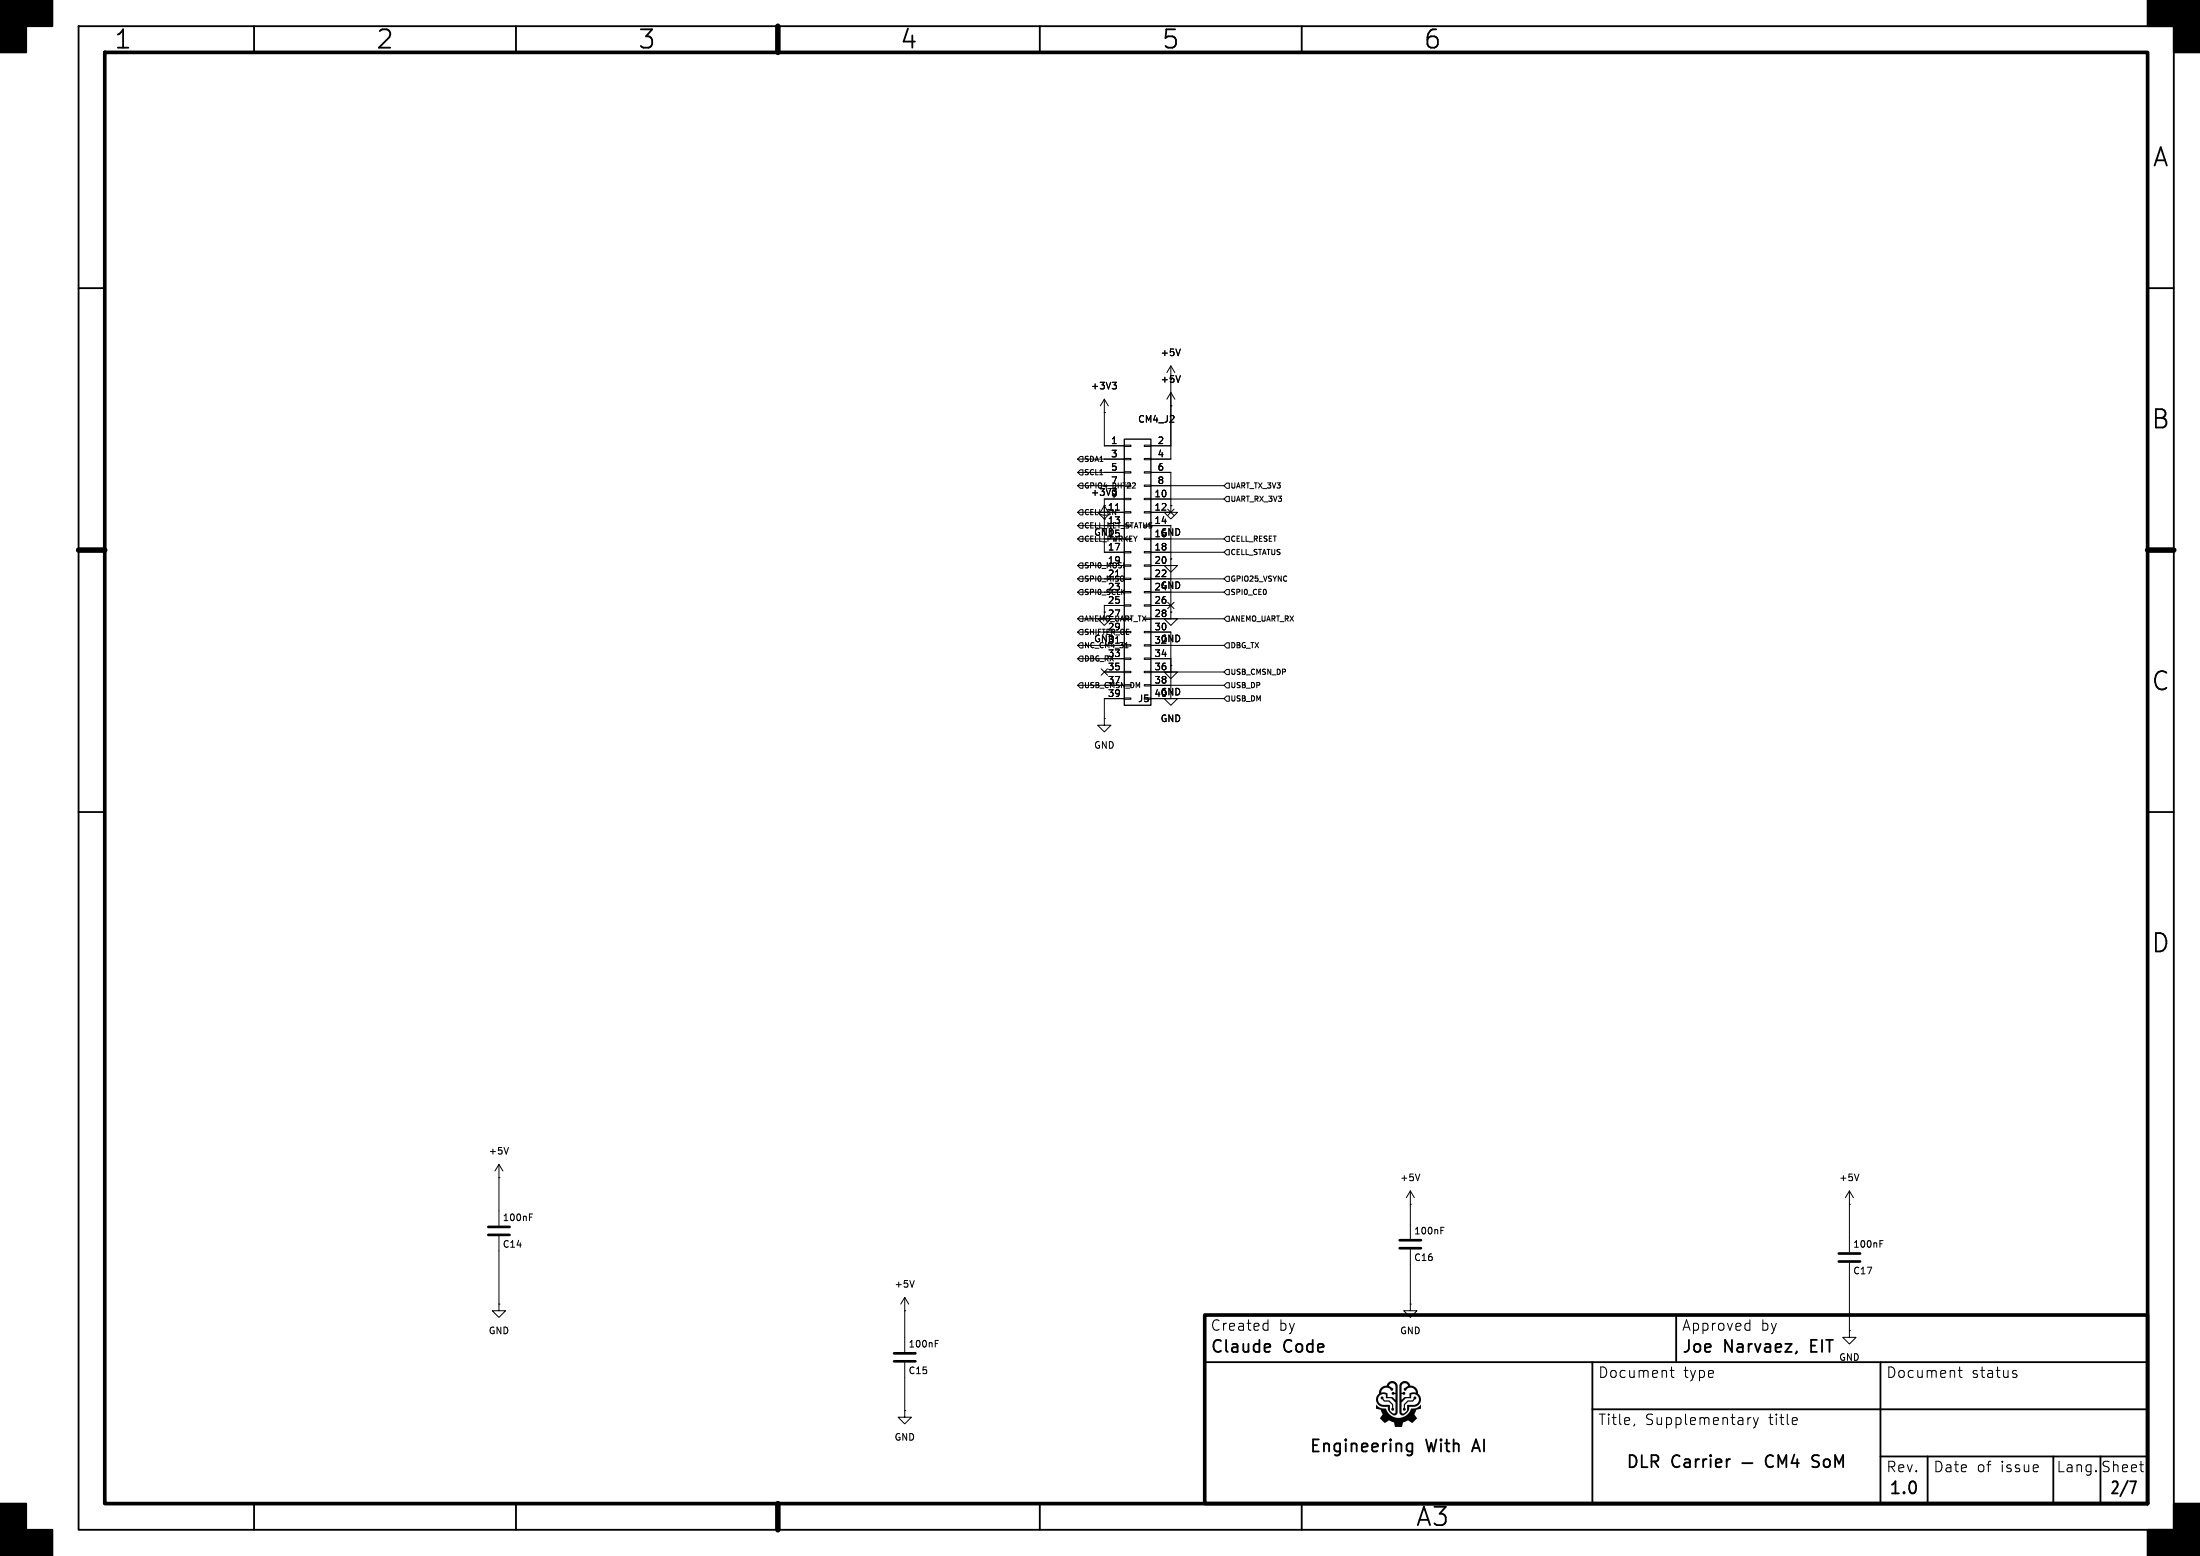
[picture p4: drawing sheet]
(kicad_sch
 (version 20250114)
 (generator "eeschema")
 (generator_version "9.0")
 (paper "A3")
 (title_block
  (title "DLR Carrier — CM4 SoM")
  (rev "1.0")
  (company "Engineering With AI"))
 (lib_symbols
  (symbol "Connector_Generic:Conn_02x20_Odd_Even"
   (pin_names
    (offset 1.016) (hide yes)) (exclude_from_sim no) (in_bom yes) (on_board yes)
   (property "Reference" "J" (at 1.27 25.4 0) (effects (font (size 1.27 1.27))))
   (property "Value" "Conn_02x20_Odd_Even" (at 1.27 -27.94 0) (effects (font (size 1.27 1.27))))
   (property "Footprint" "" (at 0 0 0) (effects (font (size 1.27 1.27)) (hide yes)))
   (property "Datasheet" "~" (at 0 0 0) (effects (font (size 1.27 1.27)) (hide yes)))
   (property "Description" "Generic connector, double row, 02x20, odd/even pin numbering scheme (row 1 odd numbers, row 2 even numbers), script generated (kicad-library-utils/schlib/autogen/connector/)" (at 0 0 0) (effects (font (size 1.27 1.27)) (hide yes)))
   (symbol "Conn_02x20_Odd_Even_1_1"
    (rectangle (start -1.27 24.13) (end 3.81 -26.67) (stroke (width 0.254) (type default)) (fill (type background)))
    (rectangle (start -1.27 22.987) (end 0 22.733) (stroke (width 0.1524) (type default)) (fill (type none)))
    (rectangle (start -1.27 20.447) (end 0 20.193) (stroke (width 0.1524) (type default)) (fill (type none)))
    (rectangle (start -1.27 17.907) (end 0 17.653) (stroke (width 0.1524) (type default)) (fill (type none)))
    (rectangle (start -1.27 15.367) (end 0 15.113) (stroke (width 0.1524) (type default)) (fill (type none)))
    (rectangle (start -1.27 12.827) (end 0 12.573) (stroke (width 0.1524) (type default)) (fill (type none)))
    (rectangle (start -1.27 10.287) (end 0 10.033) (stroke (width 0.1524) (type default)) (fill (type none)))
    (rectangle (start -1.27 7.747) (end 0 7.493) (stroke (width 0.1524) (type default)) (fill (type none)))
    (rectangle (start -1.27 5.207) (end 0 4.953) (stroke (width 0.1524) (type default)) (fill (type none)))
    (rectangle (start -1.27 2.667) (end 0 2.413) (stroke (width 0.1524) (type default)) (fill (type none)))
    (rectangle (start -1.27 0.127) (end 0 -0.127) (stroke (width 0.1524) (type default)) (fill (type none)))
    (rectangle (start -1.27 -2.413) (end 0 -2.667) (stroke (width 0.1524) (type default)) (fill (type none)))
    (rectangle (start -1.27 -4.953) (end 0 -5.207) (stroke (width 0.1524) (type default)) (fill (type none)))
    (rectangle (start -1.27 -7.493) (end 0 -7.747) (stroke (width 0.1524) (type default)) (fill (type none)))
    (rectangle (start -1.27 -10.033) (end 0 -10.287) (stroke (width 0.1524) (type default)) (fill (type none)))
    (rectangle (start -1.27 -12.573) (end 0 -12.827) (stroke (width 0.1524) (type default)) (fill (type none)))
    (rectangle (start -1.27 -15.113) (end 0 -15.367) (stroke (width 0.1524) (type default)) (fill (type none)))
    (rectangle (start -1.27 -17.653) (end 0 -17.907) (stroke (width 0.1524) (type default)) (fill (type none)))
    (rectangle (start -1.27 -20.193) (end 0 -20.447) (stroke (width 0.1524) (type default)) (fill (type none)))
    (rectangle (start -1.27 -22.733) (end 0 -22.987) (stroke (width 0.1524) (type default)) (fill (type none)))
    (rectangle (start -1.27 -25.273) (end 0 -25.527) (stroke (width 0.1524) (type default)) (fill (type none)))
    (rectangle (start 3.81 22.987) (end 2.54 22.733) (stroke (width 0.1524) (type default)) (fill (type none)))
    (rectangle (start 3.81 20.447) (end 2.54 20.193) (stroke (width 0.1524) (type default)) (fill (type none)))
    (rectangle (start 3.81 17.907) (end 2.54 17.653) (stroke (width 0.1524) (type default)) (fill (type none)))
    (rectangle (start 3.81 15.367) (end 2.54 15.113) (stroke (width 0.1524) (type default)) (fill (type none)))
    (rectangle (start 3.81 12.827) (end 2.54 12.573) (stroke (width 0.1524) (type default)) (fill (type none)))
    (rectangle (start 3.81 10.287) (end 2.54 10.033) (stroke (width 0.1524) (type default)) (fill (type none)))
    (rectangle (start 3.81 7.747) (end 2.54 7.493) (stroke (width 0.1524) (type default)) (fill (type none)))
    (rectangle (start 3.81 5.207) (end 2.54 4.953) (stroke (width 0.1524) (type default)) (fill (type none)))
    (rectangle (start 3.81 2.667) (end 2.54 2.413) (stroke (width 0.1524) (type default)) (fill (type none)))
    (rectangle (start 3.81 0.127) (end 2.54 -0.127) (stroke (width 0.1524) (type default)) (fill (type none)))
    (rectangle (start 3.81 -2.413) (end 2.54 -2.667) (stroke (width 0.1524) (type default)) (fill (type none)))
    (rectangle (start 3.81 -4.953) (end 2.54 -5.207) (stroke (width 0.1524) (type default)) (fill (type none)))
    (rectangle (start 3.81 -7.493) (end 2.54 -7.747) (stroke (width 0.1524) (type default)) (fill (type none)))
    (rectangle (start 3.81 -10.033) (end 2.54 -10.287) (stroke (width 0.1524) (type default)) (fill (type none)))
    (rectangle (start 3.81 -12.573) (end 2.54 -12.827) (stroke (width 0.1524) (type default)) (fill (type none)))
    (rectangle (start 3.81 -15.113) (end 2.54 -15.367) (stroke (width 0.1524) (type default)) (fill (type none)))
    (rectangle (start 3.81 -17.653) (end 2.54 -17.907) (stroke (width 0.1524) (type default)) (fill (type none)))
    (rectangle (start 3.81 -20.193) (end 2.54 -20.447) (stroke (width 0.1524) (type default)) (fill (type none)))
    (rectangle (start 3.81 -22.733) (end 2.54 -22.987) (stroke (width 0.1524) (type default)) (fill (type none)))
    (rectangle (start 3.81 -25.273) (end 2.54 -25.527) (stroke (width 0.1524) (type default)) (fill (type none)))
    (pin passive line (at -5.08 22.86 0) (length 3.81) (name "Pin_1" (effects (font (size 1.27 1.27)))) (number "1" (effects (font (size 1.27 1.27)))))
    (pin passive line (at -5.08 20.32 0) (length 3.81) (name "Pin_3" (effects (font (size 1.27 1.27)))) (number "3" (effects (font (size 1.27 1.27)))))
    (pin passive line (at -5.08 17.78 0) (length 3.81) (name "Pin_5" (effects (font (size 1.27 1.27)))) (number "5" (effects (font (size 1.27 1.27)))))
    (pin passive line (at -5.08 15.24 0) (length 3.81) (name "Pin_7" (effects (font (size 1.27 1.27)))) (number "7" (effects (font (size 1.27 1.27)))))
    (pin passive line (at -5.08 12.7 0) (length 3.81) (name "Pin_9" (effects (font (size 1.27 1.27)))) (number "9" (effects (font (size 1.27 1.27)))))
    (pin passive line (at -5.08 10.16 0) (length 3.81) (name "Pin_11" (effects (font (size 1.27 1.27)))) (number "11" (effects (font (size 1.27 1.27)))))
    (pin passive line (at -5.08 7.62 0) (length 3.81) (name "Pin_13" (effects (font (size 1.27 1.27)))) (number "13" (effects (font (size 1.27 1.27)))))
    (pin passive line (at -5.08 5.08 0) (length 3.81) (name "Pin_15" (effects (font (size 1.27 1.27)))) (number "15" (effects (font (size 1.27 1.27)))))
    (pin passive line (at -5.08 2.54 0) (length 3.81) (name "Pin_17" (effects (font (size 1.27 1.27)))) (number "17" (effects (font (size 1.27 1.27)))))
    (pin passive line (at -5.08 0 0) (length 3.81) (name "Pin_19" (effects (font (size 1.27 1.27)))) (number "19" (effects (font (size 1.27 1.27)))))
    (pin passive line (at -5.08 -2.54 0) (length 3.81) (name "Pin_21" (effects (font (size 1.27 1.27)))) (number "21" (effects (font (size 1.27 1.27)))))
    (pin passive line (at -5.08 -5.08 0) (length 3.81) (name "Pin_23" (effects (font (size 1.27 1.27)))) (number "23" (effects (font (size 1.27 1.27)))))
    (pin passive line (at -5.08 -7.62 0) (length 3.81) (name "Pin_25" (effects (font (size 1.27 1.27)))) (number "25" (effects (font (size 1.27 1.27)))))
    (pin passive line (at -5.08 -10.16 0) (length 3.81) (name "Pin_27" (effects (font (size 1.27 1.27)))) (number "27" (effects (font (size 1.27 1.27)))))
    (pin passive line (at -5.08 -12.7 0) (length 3.81) (name "Pin_29" (effects (font (size 1.27 1.27)))) (number "29" (effects (font (size 1.27 1.27)))))
    (pin passive line (at -5.08 -15.24 0) (length 3.81) (name "Pin_31" (effects (font (size 1.27 1.27)))) (number "31" (effects (font (size 1.27 1.27)))))
    (pin passive line (at -5.08 -17.78 0) (length 3.81) (name "Pin_33" (effects (font (size 1.27 1.27)))) (number "33" (effects (font (size 1.27 1.27)))))
    (pin passive line (at -5.08 -20.32 0) (length 3.81) (name "Pin_35" (effects (font (size 1.27 1.27)))) (number "35" (effects (font (size 1.27 1.27)))))
    (pin passive line (at -5.08 -22.86 0) (length 3.81) (name "Pin_37" (effects (font (size 1.27 1.27)))) (number "37" (effects (font (size 1.27 1.27)))))
    (pin passive line (at -5.08 -25.4 0) (length 3.81) (name "Pin_39" (effects (font (size 1.27 1.27)))) (number "39" (effects (font (size 1.27 1.27)))))
    (pin passive line (at 7.62 22.86 180) (length 3.81) (name "Pin_2" (effects (font (size 1.27 1.27)))) (number "2" (effects (font (size 1.27 1.27)))))
    (pin passive line (at 7.62 20.32 180) (length 3.81) (name "Pin_4" (effects (font (size 1.27 1.27)))) (number "4" (effects (font (size 1.27 1.27)))))
    (pin passive line (at 7.62 17.78 180) (length 3.81) (name "Pin_6" (effects (font (size 1.27 1.27)))) (number "6" (effects (font (size 1.27 1.27)))))
    (pin passive line (at 7.62 15.24 180) (length 3.81) (name "Pin_8" (effects (font (size 1.27 1.27)))) (number "8" (effects (font (size 1.27 1.27)))))
    (pin passive line (at 7.62 12.7 180) (length 3.81) (name "Pin_10" (effects (font (size 1.27 1.27)))) (number "10" (effects (font (size 1.27 1.27)))))
    (pin passive line (at 7.62 10.16 180) (length 3.81) (name "Pin_12" (effects (font (size 1.27 1.27)))) (number "12" (effects (font (size 1.27 1.27)))))
    (pin passive line (at 7.62 7.62 180) (length 3.81) (name "Pin_14" (effects (font (size 1.27 1.27)))) (number "14" (effects (font (size 1.27 1.27)))))
    (pin passive line (at 7.62 5.08 180) (length 3.81) (name "Pin_16" (effects (font (size 1.27 1.27)))) (number "16" (effects (font (size 1.27 1.27)))))
    (pin passive line (at 7.62 2.54 180) (length 3.81) (name "Pin_18" (effects (font (size 1.27 1.27)))) (number "18" (effects (font (size 1.27 1.27)))))
    (pin passive line (at 7.62 0 180) (length 3.81) (name "Pin_20" (effects (font (size 1.27 1.27)))) (number "20" (effects (font (size 1.27 1.27)))))
    (pin passive line (at 7.62 -2.54 180) (length 3.81) (name "Pin_22" (effects (font (size 1.27 1.27)))) (number "22" (effects (font (size 1.27 1.27)))))
    (pin passive line (at 7.62 -5.08 180) (length 3.81) (name "Pin_24" (effects (font (size 1.27 1.27)))) (number "24" (effects (font (size 1.27 1.27)))))
    (pin passive line (at 7.62 -7.62 180) (length 3.81) (name "Pin_26" (effects (font (size 1.27 1.27)))) (number "26" (effects (font (size 1.27 1.27)))))
    (pin passive line (at 7.62 -10.16 180) (length 3.81) (name "Pin_28" (effects (font (size 1.27 1.27)))) (number "28" (effects (font (size 1.27 1.27)))))
    (pin passive line (at 7.62 -12.7 180) (length 3.81) (name "Pin_30" (effects (font (size 1.27 1.27)))) (number "30" (effects (font (size 1.27 1.27)))))
    (pin passive line (at 7.62 -15.24 180) (length 3.81) (name "Pin_32" (effects (font (size 1.27 1.27)))) (number "32" (effects (font (size 1.27 1.27)))))
    (pin passive line (at 7.62 -17.78 180) (length 3.81) (name "Pin_34" (effects (font (size 1.27 1.27)))) (number "34" (effects (font (size 1.27 1.27)))))
    (pin passive line (at 7.62 -20.32 180) (length 3.81) (name "Pin_36" (effects (font (size 1.27 1.27)))) (number "36" (effects (font (size 1.27 1.27)))))
    (pin passive line (at 7.62 -22.86 180) (length 3.81) (name "Pin_38" (effects (font (size 1.27 1.27)))) (number "38" (effects (font (size 1.27 1.27)))))
    (pin passive line (at 7.62 -25.4 180) (length 3.81) (name "Pin_40" (effects (font (size 1.27 1.27)))) (number "40" (effects (font (size 1.27 1.27))))))
   (embedded_fonts no))
  (symbol "Device:C"
   (pin_numbers (hide yes))
   (pin_names
    (offset 0.254)) (exclude_from_sim no) (in_bom yes) (on_board yes)
   (property "Reference" "C" (at 0.635 2.54 0) (effects (font (size 1.27 1.27)) (justify left)))
   (property "Value" "C" (at 0.635 -2.54 0) (effects (font (size 1.27 1.27)) (justify left)))
   (property "Footprint" "" (at 0.9652 -3.81 0) (effects (font (size 1.27 1.27)) (hide yes)))
   (property "Datasheet" "~" (at 0 0 0) (effects (font (size 1.27 1.27)) (hide yes)))
   (property "Description" "Unpolarized capacitor" (at 0 0 0) (effects (font (size 1.27 1.27)) (hide yes)))
   (symbol "C_0_1"
    (polyline (pts (xy -2.032 0.762) (xy 2.032 0.762)) (stroke (width 0.508) (type default)) (fill (type none)))
    (polyline (pts (xy -2.032 -0.762) (xy 2.032 -0.762)) (stroke (width 0.508) (type default)) (fill (type none))))
   (symbol "C_1_1"
    (pin passive line (at 0 3.81 270) (length 2.794) (name "~" (effects (font (size 1.27 1.27)))) (number "1" (effects (font (size 1.27 1.27)))))
    (pin passive line (at 0 -3.81 90) (length 2.794) (name "~" (effects (font (size 1.27 1.27)))) (number "2" (effects (font (size 1.27 1.27))))))
   (embedded_fonts no))
  (symbol "power:+3V3"
   (power)
   (pin_numbers (hide yes))
   (pin_names
    (offset 0) (hide yes)) (exclude_from_sim no) (in_bom yes) (on_board yes)
   (property "Reference" "#PWR" (at 0 -3.81 0) (effects (font (size 1.27 1.27)) (hide yes)))
   (property "Value" "+3V3" (at 0 3.556 0) (effects (font (size 1.27 1.27))))
   (property "Footprint" "" (at 0 0 0) (effects (font (size 1.27 1.27)) (hide yes)))
   (property "Datasheet" "" (at 0 0 0) (effects (font (size 1.27 1.27)) (hide yes)))
   (property "Description" "Power symbol creates a global label with name \"+3V3\"" (at 0 0 0) (effects (font (size 1.27 1.27)) (hide yes)))
   (symbol "+3V3_0_1"
    (polyline (pts (xy -0.762 1.27) (xy 0 2.54)) (stroke (width 0) (type default)) (fill (type none)))
    (polyline (pts (xy 0 2.54) (xy 0.762 1.27)) (stroke (width 0) (type default)) (fill (type none)))
    (polyline (pts (xy 0 0) (xy 0 2.54)) (stroke (width 0) (type default)) (fill (type none))))
   (symbol "+3V3_1_1"
    (pin power_in line (at 0 0 90) (length 0) (name "~" (effects (font (size 1.27 1.27)))) (number "1" (effects (font (size 1.27 1.27))))))
   (embedded_fonts no))
  (symbol "power:+5V"
   (power)
   (pin_numbers (hide yes))
   (pin_names
    (offset 0) (hide yes)) (exclude_from_sim no) (in_bom yes) (on_board yes)
   (property "Reference" "#PWR" (at 0 -3.81 0) (effects (font (size 1.27 1.27)) (hide yes)))
   (property "Value" "+5V" (at 0 3.556 0) (effects (font (size 1.27 1.27))))
   (property "Footprint" "" (at 0 0 0) (effects (font (size 1.27 1.27)) (hide yes)))
   (property "Datasheet" "" (at 0 0 0) (effects (font (size 1.27 1.27)) (hide yes)))
   (property "Description" "Power symbol creates a global label with name \"+5V\"" (at 0 0 0) (effects (font (size 1.27 1.27)) (hide yes)))
   (symbol "+5V_0_1"
    (polyline (pts (xy -0.762 1.27) (xy 0 2.54)) (stroke (width 0) (type default)) (fill (type none)))
    (polyline (pts (xy 0 2.54) (xy 0.762 1.27)) (stroke (width 0) (type default)) (fill (type none)))
    (polyline (pts (xy 0 0) (xy 0 2.54)) (stroke (width 0) (type default)) (fill (type none))))
   (symbol "+5V_1_1"
    (pin power_in line (at 0 0 90) (length 0) (name "~" (effects (font (size 1.27 1.27)))) (number "1" (effects (font (size 1.27 1.27))))))
   (embedded_fonts no))
  (symbol "power:GND"
   (power)
   (pin_numbers (hide yes))
   (pin_names
    (offset 0) (hide yes)) (exclude_from_sim no) (in_bom yes) (on_board yes)
   (property "Reference" "#PWR" (at 0 -6.35 0) (effects (font (size 1.27 1.27)) (hide yes)))
   (property "Value" "GND" (at 0 -3.81 0) (effects (font (size 1.27 1.27))))
   (property "Footprint" "" (at 0 0 0) (effects (font (size 1.27 1.27)) (hide yes)))
   (property "Datasheet" "" (at 0 0 0) (effects (font (size 1.27 1.27)) (hide yes)))
   (property "Description" "Power symbol creates a global label with name \"GND\" , ground" (at 0 0 0) (effects (font (size 1.27 1.27)) (hide yes)))
   (symbol "GND_0_1"
    (polyline (pts (xy 0 0) (xy 0 -1.27) (xy 1.27 -1.27) (xy 0 -2.54) (xy -1.27 -1.27) (xy 0 -1.27)) (stroke (width 0) (type default)) (fill (type none))))
   (symbol "GND_1_1"
    (pin power_in line (at 0 0 270) (length 0) (name "~" (effects (font (size 1.27 1.27)))) (number "1" (effects (font (size 1.27 1.27))))))
   (embedded_fonts no)))
 (symbol
  (lib_id "Connector_Generic:Conn_02x20_Odd_Even")
  (at 215.9 107.95 0)
  (unit 1)
  (exclude_from_sim no)
  (in_bom yes)
  (on_board yes)
  (dnp no)
  (fields_autoplaced no)
  (property "Reference" "J5" (at 217.17 133.35 0.0000) (effects (font (size 1.27 1.27)) (justify left)))
  (property "Value" "CM4_J2" (at 217.17 80.01 0.0000) (effects (font (size 1.27 1.27)) (justify left)))
  (property "Footprint" "Connector_Hirose_DF40:Hirose_DF40HC(3.0)-40DS-0.4V_2x20_P0.4mm" (at 215.9 107.95 0.0000) (effects (font (size 1.27 1.27)) (hide yes)))
  (pin "1")
  (pin "3")
  (pin "5")
  (pin "7")
  (pin "9")
  (pin "11")
  (pin "13")
  (pin "15")
  (pin "17")
  (pin "19")
  (pin "21")
  (pin "23")
  (pin "25")
  (pin "27")
  (pin "29")
  (pin "31")
  (pin "33")
  (pin "35")
  (pin "37")
  (pin "39")
  (pin "2")
  (pin "4")
  (pin "6")
  (pin "8")
  (pin "10")
  (pin "12")
  (pin "14")
  (pin "16")
  (pin "18")
  (pin "20")
  (pin "22")
  (pin "24")
  (pin "26")
  (pin "28")
  (pin "30")
  (pin "32")
  (pin "34")
  (pin "36")
  (pin "38")
  (pin "40"))
 (symbol
  (lib_id "Device:C")
  (at 95.25 234.95 0)
  (unit 1)
  (exclude_from_sim no)
  (in_bom yes)
  (on_board yes)
  (dnp no)
  (fields_autoplaced no)
  (property "Reference" "C14" (at 95.885 237.49 0.0000) (effects (font (size 1.27 1.27)) (justify left)))
  (property "Value" "100nF" (at 95.885 232.41 0.0000) (effects (font (size 1.27 1.27)) (justify left)))
  (property "Footprint" "Capacitor_SMD:C_0402_1005Metric" (at 96.2152 231.14 0.0000) (effects (font (size 1.27 1.27)) (hide yes)))
  (pin "1")
  (pin "2"))
 (symbol
  (lib_id "Device:C")
  (at 172.72 259.08 0)
  (unit 1)
  (exclude_from_sim no)
  (in_bom yes)
  (on_board yes)
  (dnp no)
  (fields_autoplaced no)
  (property "Reference" "C15" (at 173.355 261.62 0.0000) (effects (font (size 1.27 1.27)) (justify left)))
  (property "Value" "100nF" (at 173.355 256.54 0.0000) (effects (font (size 1.27 1.27)) (justify left)))
  (property "Footprint" "Capacitor_SMD:C_0402_1005Metric" (at 173.6852 255.27 0.0000) (effects (font (size 1.27 1.27)) (hide yes)))
  (pin "1")
  (pin "2"))
 (symbol
  (lib_id "Device:C")
  (at 269.24 237.49 0)
  (unit 1)
  (exclude_from_sim no)
  (in_bom yes)
  (on_board yes)
  (dnp no)
  (fields_autoplaced no)
  (property "Reference" "C16" (at 269.875 240.03 0.0000) (effects (font (size 1.27 1.27)) (justify left)))
  (property "Value" "100nF" (at 269.875 234.95 0.0000) (effects (font (size 1.27 1.27)) (justify left)))
  (property "Footprint" "Capacitor_SMD:C_0402_1005Metric" (at 270.2052 233.68 0.0000) (effects (font (size 1.27 1.27)) (hide yes)))
  (pin "1")
  (pin "2"))
 (symbol
  (lib_id "Device:C")
  (at 353.06 240.03 0)
  (unit 1)
  (exclude_from_sim no)
  (in_bom yes)
  (on_board yes)
  (dnp no)
  (fields_autoplaced no)
  (property "Reference" "C17" (at 353.695 242.57 0.0000) (effects (font (size 1.27 1.27)) (justify left)))
  (property "Value" "100nF" (at 353.695 237.49 0.0000) (effects (font (size 1.27 1.27)) (justify left)))
  (property "Footprint" "Capacitor_SMD:C_0402_1005Metric" (at 354.0252 236.22 0.0000) (effects (font (size 1.27 1.27)) (hide yes)))
  (pin "1")
  (pin "2"))
 (symbol
  (lib_id "power:+3V3")
  (at 210.82 78.74 0)
  (unit 1)
  (exclude_from_sim no)
  (in_bom yes)
  (on_board yes)
  (dnp no)
  (fields_autoplaced no)
  (property "Reference" "#PWR001" (at 210.82 74.93 0.0000) (effects (font (size 1.27 1.27)) (justify left) (hide yes)))
  (property "Value" "+3V3" (at 210.82 73.66 0) (effects (font (size 1.27 1.27))))
  (pin "1"))
 (symbol
  (lib_id "power:+3V3")
  (at 210.82 99.06 0)
  (unit 1)
  (exclude_from_sim no)
  (in_bom yes)
  (on_board yes)
  (dnp no)
  (fields_autoplaced no)
  (property "Reference" "#PWR002" (at 210.82 95.25 0.0000) (effects (font (size 1.27 1.27)) (justify left) (hide yes)))
  (property "Value" "+3V3" (at 210.82 93.98 0) (effects (font (size 1.27 1.27))))
  (pin "1"))
 (symbol
  (lib_id "power:+5V")
  (at 95.25 224.79 0)
  (unit 1)
  (exclude_from_sim no)
  (in_bom yes)
  (on_board yes)
  (dnp no)
  (fields_autoplaced no)
  (property "Reference" "#PWR003" (at 95.25 220.98 0.0000) (effects (font (size 1.27 1.27)) (justify left) (hide yes)))
  (property "Value" "+5V" (at 95.25 219.71 0) (effects (font (size 1.27 1.27))))
  (pin "1"))
 (symbol
  (lib_id "power:+5V")
  (at 172.72 250.19 0)
  (unit 1)
  (exclude_from_sim no)
  (in_bom yes)
  (on_board yes)
  (dnp no)
  (fields_autoplaced no)
  (property "Reference" "#PWR004" (at 172.72 246.38 0.0000) (effects (font (size 1.27 1.27)) (justify left) (hide yes)))
  (property "Value" "+5V" (at 172.72 245.11 0) (effects (font (size 1.27 1.27))))
  (pin "1"))
 (symbol
  (lib_id "power:+5V")
  (at 269.24 229.87 0)
  (unit 1)
  (exclude_from_sim no)
  (in_bom yes)
  (on_board yes)
  (dnp no)
  (fields_autoplaced no)
  (property "Reference" "#PWR005" (at 269.24 226.06 0.0000) (effects (font (size 1.27 1.27)) (justify left) (hide yes)))
  (property "Value" "+5V" (at 269.24 224.79 0) (effects (font (size 1.27 1.27))))
  (pin "1"))
 (symbol
  (lib_id "power:+5V")
  (at 353.06 229.87 0)
  (unit 1)
  (exclude_from_sim no)
  (in_bom yes)
  (on_board yes)
  (dnp no)
  (fields_autoplaced no)
  (property "Reference" "#PWR006" (at 353.06 226.06 0.0000) (effects (font (size 1.27 1.27)) (justify left) (hide yes)))
  (property "Value" "+5V" (at 353.06 224.79 0) (effects (font (size 1.27 1.27))))
  (pin "1"))
 (symbol
  (lib_id "power:+5V")
  (at 223.52 72.39 0)
  (unit 1)
  (exclude_from_sim no)
  (in_bom yes)
  (on_board yes)
  (dnp no)
  (fields_autoplaced no)
  (property "Reference" "#PWR007" (at 223.52 68.58 0.0000) (effects (font (size 1.27 1.27)) (justify left) (hide yes)))
  (property "Value" "+5V" (at 223.52 67.31 0) (effects (font (size 1.27 1.27))))
  (pin "1"))
 (symbol
  (lib_id "power:+5V")
  (at 223.52 77.47 0)
  (unit 1)
  (exclude_from_sim no)
  (in_bom yes)
  (on_board yes)
  (dnp no)
  (fields_autoplaced no)
  (property "Reference" "#PWR008" (at 223.52 73.66 0.0000) (effects (font (size 1.27 1.27)) (justify left) (hide yes)))
  (property "Value" "+5V" (at 223.52 72.39 0) (effects (font (size 1.27 1.27))))
  (pin "1"))
 (symbol
  (lib_id "power:GND")
  (at 95.25 248.92 0)
  (unit 1)
  (exclude_from_sim no)
  (in_bom yes)
  (on_board yes)
  (dnp no)
  (fields_autoplaced no)
  (property "Reference" "#PWR009" (at 95.25 242.57 0.0000) (effects (font (size 1.27 1.27)) (justify left) (hide yes)))
  (property "Value" "GND" (at 95.25 254 0) (effects (font (size 1.27 1.27))))
  (pin "1"))
 (symbol
  (lib_id "power:GND")
  (at 172.72 269.24 0)
  (unit 1)
  (exclude_from_sim no)
  (in_bom yes)
  (on_board yes)
  (dnp no)
  (fields_autoplaced no)
  (property "Reference" "#PWR010" (at 172.72 262.89 0.0000) (effects (font (size 1.27 1.27)) (justify left) (hide yes)))
  (property "Value" "GND" (at 172.72 274.32 0) (effects (font (size 1.27 1.27))))
  (pin "1"))
 (symbol
  (lib_id "power:GND")
  (at 269.24 248.92 0)
  (unit 1)
  (exclude_from_sim no)
  (in_bom yes)
  (on_board yes)
  (dnp no)
  (fields_autoplaced no)
  (property "Reference" "#PWR011" (at 269.24 242.57 0.0000) (effects (font (size 1.27 1.27)) (justify left) (hide yes)))
  (property "Value" "GND" (at 269.24 254 0) (effects (font (size 1.27 1.27))))
  (pin "1"))
 (symbol
  (lib_id "power:GND")
  (at 353.06 254 0)
  (unit 1)
  (exclude_from_sim no)
  (in_bom yes)
  (on_board yes)
  (dnp no)
  (fields_autoplaced no)
  (property "Reference" "#PWR012" (at 353.06 247.65 0.0000) (effects (font (size 1.27 1.27)) (justify left) (hide yes)))
  (property "Value" "GND" (at 353.06 259.08 0) (effects (font (size 1.27 1.27))))
  (pin "1"))
 (symbol
  (lib_id "power:GND")
  (at 223.52 106.68 0)
  (unit 1)
  (exclude_from_sim no)
  (in_bom yes)
  (on_board yes)
  (dnp no)
  (fields_autoplaced no)
  (property "Reference" "#PWR013" (at 223.52 100.33 0.0000) (effects (font (size 1.27 1.27)) (justify left) (hide yes)))
  (property "Value" "GND" (at 223.52 111.76 0) (effects (font (size 1.27 1.27))))
  (pin "1"))
 (symbol
  (lib_id "power:GND")
  (at 223.52 116.84 0)
  (unit 1)
  (exclude_from_sim no)
  (in_bom yes)
  (on_board yes)
  (dnp no)
  (fields_autoplaced no)
  (property "Reference" "#PWR014" (at 223.52 110.49 0.0000) (effects (font (size 1.27 1.27)) (justify left) (hide yes)))
  (property "Value" "GND" (at 223.52 121.92 0) (effects (font (size 1.27 1.27))))
  (pin "1"))
 (symbol
  (lib_id "power:GND")
  (at 210.82 116.84 0)
  (unit 1)
  (exclude_from_sim no)
  (in_bom yes)
  (on_board yes)
  (dnp no)
  (fields_autoplaced no)
  (property "Reference" "#PWR015" (at 210.82 110.49 0.0000) (effects (font (size 1.27 1.27)) (justify left) (hide yes)))
  (property "Value" "GND" (at 210.82 121.92 0) (effects (font (size 1.27 1.27))))
  (pin "1"))
 (symbol
  (lib_id "power:GND")
  (at 223.52 127 0)
  (unit 1)
  (exclude_from_sim no)
  (in_bom yes)
  (on_board yes)
  (dnp no)
  (fields_autoplaced no)
  (property "Reference" "#PWR016" (at 223.52 120.65 0.0000) (effects (font (size 1.27 1.27)) (justify left) (hide yes)))
  (property "Value" "GND" (at 223.52 132.08 0) (effects (font (size 1.27 1.27))))
  (pin "1"))
 (symbol
  (lib_id "power:GND")
  (at 223.52 132.08 0)
  (unit 1)
  (exclude_from_sim no)
  (in_bom yes)
  (on_board yes)
  (dnp no)
  (fields_autoplaced no)
  (property "Reference" "#PWR017" (at 223.52 125.73 0.0000) (effects (font (size 1.27 1.27)) (justify left) (hide yes)))
  (property "Value" "GND" (at 223.52 137.16 0) (effects (font (size 1.27 1.27))))
  (pin "1"))
 (symbol
  (lib_id "power:GND")
  (at 210.82 137.16 0)
  (unit 1)
  (exclude_from_sim no)
  (in_bom yes)
  (on_board yes)
  (dnp no)
  (fields_autoplaced no)
  (property "Reference" "#PWR018" (at 210.82 130.81 0.0000) (effects (font (size 1.27 1.27)) (justify left) (hide yes)))
  (property "Value" "GND" (at 210.82 142.24 0) (effects (font (size 1.27 1.27))))
  (pin "1"))
 (symbol
  (lib_id "power:GND")
  (at 223.52 96.52 0)
  (unit 1)
  (exclude_from_sim no)
  (in_bom yes)
  (on_board yes)
  (dnp no)
  (fields_autoplaced no)
  (property "Reference" "#PWR019" (at 223.52 90.17 0.0000) (effects (font (size 1.27 1.27)) (justify left) (hide yes)))
  (property "Value" "GND" (at 223.52 101.6 0) (effects (font (size 1.27 1.27))))
  (pin "1"))
 (symbol
  (lib_id "power:GND")
  (at 210.82 96.52 0)
  (unit 1)
  (exclude_from_sim no)
  (in_bom yes)
  (on_board yes)
  (dnp no)
  (fields_autoplaced no)
  (property "Reference" "#PWR020" (at 210.82 90.17 0.0000) (effects (font (size 1.27 1.27)) (justify left) (hide yes)))
  (property "Value" "GND" (at 210.82 101.6 0) (effects (font (size 1.27 1.27))))
  (pin "1"))
 (wire
  (pts (xy 210.82 85.09) (xy 210.82 78.74))
  (stroke (width 0) (type default)))
 (wire
  (pts (xy 210.82 105.41) (xy 210.82 99.06))
  (stroke (width 0) (type default)))
 (wire
  (pts (xy 95.25 231.14) (xy 95.25 224.79))
  (stroke (width 0) (type default)))
 (wire
  (pts (xy 172.72 255.27) (xy 172.72 250.19))
  (stroke (width 0) (type default)))
 (wire
  (pts (xy 269.24 233.68) (xy 269.24 229.87))
  (stroke (width 0) (type default)))
 (wire
  (pts (xy 353.06 236.22) (xy 353.06 229.87))
  (stroke (width 0) (type default)))
 (wire
  (pts (xy 223.52 85.09) (xy 223.52 72.39))
  (stroke (width 0) (type default)))
 (wire
  (pts (xy 223.52 87.63) (xy 223.52 77.47))
  (stroke (width 0) (type default)))
 (wire
  (pts (xy 223.52 118.11) (xy 233.68 118.11))
  (stroke (width 0) (type default)))
 (wire
  (pts (xy 210.82 118.11) (xy 205.74 118.11))
  (stroke (width 0) (type default)))
 (wire
  (pts (xy 210.82 97.79) (xy 205.74 97.79))
  (stroke (width 0) (type default)))
 (wire
  (pts (xy 210.82 100.33) (xy 205.74 100.33))
  (stroke (width 0) (type default)))
 (wire
  (pts (xy 210.82 102.87) (xy 205.74 102.87))
  (stroke (width 0) (type default)))
 (wire
  (pts (xy 223.52 102.87) (xy 233.68 102.87))
  (stroke (width 0) (type default)))
 (wire
  (pts (xy 223.52 105.41) (xy 233.68 105.41))
  (stroke (width 0) (type default)))
 (wire
  (pts (xy 210.82 125.73) (xy 205.74 125.73))
  (stroke (width 0) (type default)))
 (wire
  (pts (xy 223.52 123.19) (xy 233.68 123.19))
  (stroke (width 0) (type default)))
 (wire
  (pts (xy 95.25 238.76) (xy 95.25 248.92))
  (stroke (width 0) (type default)))
 (wire
  (pts (xy 172.72 262.89) (xy 172.72 269.24))
  (stroke (width 0) (type default)))
 (wire
  (pts (xy 269.24 241.3) (xy 269.24 248.92))
  (stroke (width 0) (type default)))
 (wire
  (pts (xy 353.06 243.84) (xy 353.06 254))
  (stroke (width 0) (type default)))
 (wire
  (pts (xy 223.52 100.33) (xy 223.52 106.68))
  (stroke (width 0) (type default)))
 (wire
  (pts (xy 223.52 107.95) (xy 223.52 116.84))
  (stroke (width 0) (type default)))
 (wire
  (pts (xy 210.82 115.57) (xy 210.82 116.84))
  (stroke (width 0) (type default)))
 (wire
  (pts (xy 223.52 120.65) (xy 223.52 127))
  (stroke (width 0) (type default)))
 (wire
  (pts (xy 223.52 125.73) (xy 223.52 132.08))
  (stroke (width 0) (type default)))
 (wire
  (pts (xy 210.82 133.35) (xy 210.82 137.16))
  (stroke (width 0) (type default)))
 (wire
  (pts (xy 223.52 90.17) (xy 223.52 96.52))
  (stroke (width 0) (type default)))
 (wire
  (pts (xy 210.82 95.25) (xy 210.82 96.52))
  (stroke (width 0) (type default)))
 (wire
  (pts (xy 223.52 110.49) (xy 233.68 110.49))
  (stroke (width 0) (type default)))
 (wire
  (pts (xy 210.82 92.71) (xy 205.74 92.71))
  (stroke (width 0) (type default)))
 (wire
  (pts (xy 210.82 123.19) (xy 205.74 123.19))
  (stroke (width 0) (type default)))
 (wire
  (pts (xy 210.82 90.17) (xy 205.74 90.17))
  (stroke (width 0) (type default)))
 (wire
  (pts (xy 210.82 87.63) (xy 205.74 87.63))
  (stroke (width 0) (type default)))
 (wire
  (pts (xy 210.82 120.65) (xy 205.74 120.65))
  (stroke (width 0) (type default)))
 (wire
  (pts (xy 223.52 113.03) (xy 233.68 113.03))
  (stroke (width 0) (type default)))
 (wire
  (pts (xy 210.82 110.49) (xy 205.74 110.49))
  (stroke (width 0) (type default)))
 (wire
  (pts (xy 210.82 107.95) (xy 205.74 107.95))
  (stroke (width 0) (type default)))
 (wire
  (pts (xy 210.82 113.03) (xy 205.74 113.03))
  (stroke (width 0) (type default)))
 (wire
  (pts (xy 223.52 95.25) (xy 233.68 95.25))
  (stroke (width 0) (type default)))
 (wire
  (pts (xy 223.52 92.71) (xy 233.68 92.71))
  (stroke (width 0) (type default)))
 (wire
  (pts (xy 210.82 130.81) (xy 205.74 130.81))
  (stroke (width 0) (type default)))
 (wire
  (pts (xy 223.52 128.27) (xy 233.68 128.27))
  (stroke (width 0) (type default)))
 (wire
  (pts (xy 223.52 133.35) (xy 233.68 133.35))
  (stroke (width 0) (type default)))
 (wire
  (pts (xy 223.52 130.81) (xy 233.68 130.81))
  (stroke (width 0) (type default)))
 (hierarchical_label "ANEMO_UART_RX"
  (shape input)
  (at 233.68 118.11 0)
  (effects (font (size 1 1)) (justify left)))
 (hierarchical_label "ANEMO_UART_TX"
  (shape input)
  (at 205.74 118.11 180)
  (effects (font (size 1 1)) (justify left)))
 (hierarchical_label "CELL_EN"
  (shape input)
  (at 205.74 97.79 180)
  (effects (font (size 1 1)) (justify left)))
 (hierarchical_label "CELL_NET_STATUS"
  (shape input)
  (at 205.74 100.33 180)
  (effects (font (size 1 1)) (justify left)))
 (hierarchical_label "CELL_PWRKEY"
  (shape input)
  (at 205.74 102.87 180)
  (effects (font (size 1 1)) (justify left)))
 (hierarchical_label "CELL_RESET"
  (shape input)
  (at 233.68 102.87 0)
  (effects (font (size 1 1)) (justify left)))
 (hierarchical_label "CELL_STATUS"
  (shape input)
  (at 233.68 105.41 0)
  (effects (font (size 1 1)) (justify left)))
 (hierarchical_label "DBG_RX"
  (shape input)
  (at 205.74 125.73 180)
  (effects (font (size 1 1)) (justify left)))
 (hierarchical_label "DBG_TX"
  (shape input)
  (at 233.68 123.19 0)
  (effects (font (size 1 1)) (justify left)))
 (hierarchical_label "GPIO25_VSYNC"
  (shape input)
  (at 233.68 110.49 0)
  (effects (font (size 1 1)) (justify left)))
 (hierarchical_label "GPIO4_DHT22"
  (shape input)
  (at 205.74 92.71 180)
  (effects (font (size 1 1)) (justify left)))
 (hierarchical_label "NC_CM4_31"
  (shape input)
  (at 205.74 123.19 180)
  (effects (font (size 1 1)) (justify left)))
 (hierarchical_label "SCL1"
  (shape input)
  (at 205.74 90.17 180)
  (effects (font (size 1 1)) (justify left)))
 (hierarchical_label "SDA1"
  (shape input)
  (at 205.74 87.63 180)
  (effects (font (size 1 1)) (justify left)))
 (hierarchical_label "SHIFTER_OE"
  (shape input)
  (at 205.74 120.65 180)
  (effects (font (size 1 1)) (justify left)))
 (hierarchical_label "SPI0_CE0"
  (shape input)
  (at 233.68 113.03 0)
  (effects (font (size 1 1)) (justify left)))
 (hierarchical_label "SPI0_MISO"
  (shape input)
  (at 205.74 110.49 180)
  (effects (font (size 1 1)) (justify left)))
 (hierarchical_label "SPI0_MOSI"
  (shape input)
  (at 205.74 107.95 180)
  (effects (font (size 1 1)) (justify left)))
 (hierarchical_label "SPI0_SCLK"
  (shape input)
  (at 205.74 113.03 180)
  (effects (font (size 1 1)) (justify left)))
 (hierarchical_label "UART_RX_3V3"
  (shape input)
  (at 233.68 95.25 0)
  (effects (font (size 1 1)) (justify left)))
 (hierarchical_label "UART_TX_3V3"
  (shape input)
  (at 233.68 92.71 0)
  (effects (font (size 1 1)) (justify left)))
 (hierarchical_label "USB_CMSN_DM"
  (shape input)
  (at 205.74 130.81 180)
  (effects (font (size 1 1)) (justify left)))
 (hierarchical_label "USB_CMSN_DP"
  (shape input)
  (at 233.68 128.27 0)
  (effects (font (size 1 1)) (justify left)))
 (hierarchical_label "USB_DM"
  (shape input)
  (at 233.68 133.35 0)
  (effects (font (size 1 1)) (justify left)))
 (hierarchical_label "USB_DP"
  (shape input)
  (at 233.68 130.81 0)
  (effects (font (size 1 1)) (justify left)))
 (no_connect
  (at 223.52 97.79))
 (no_connect
  (at 223.52 115.57))
 (no_connect
  (at 210.82 128.27))
 (sheet_instances
  (path ""
   (page "1")))
 (embedded_fonts no))
